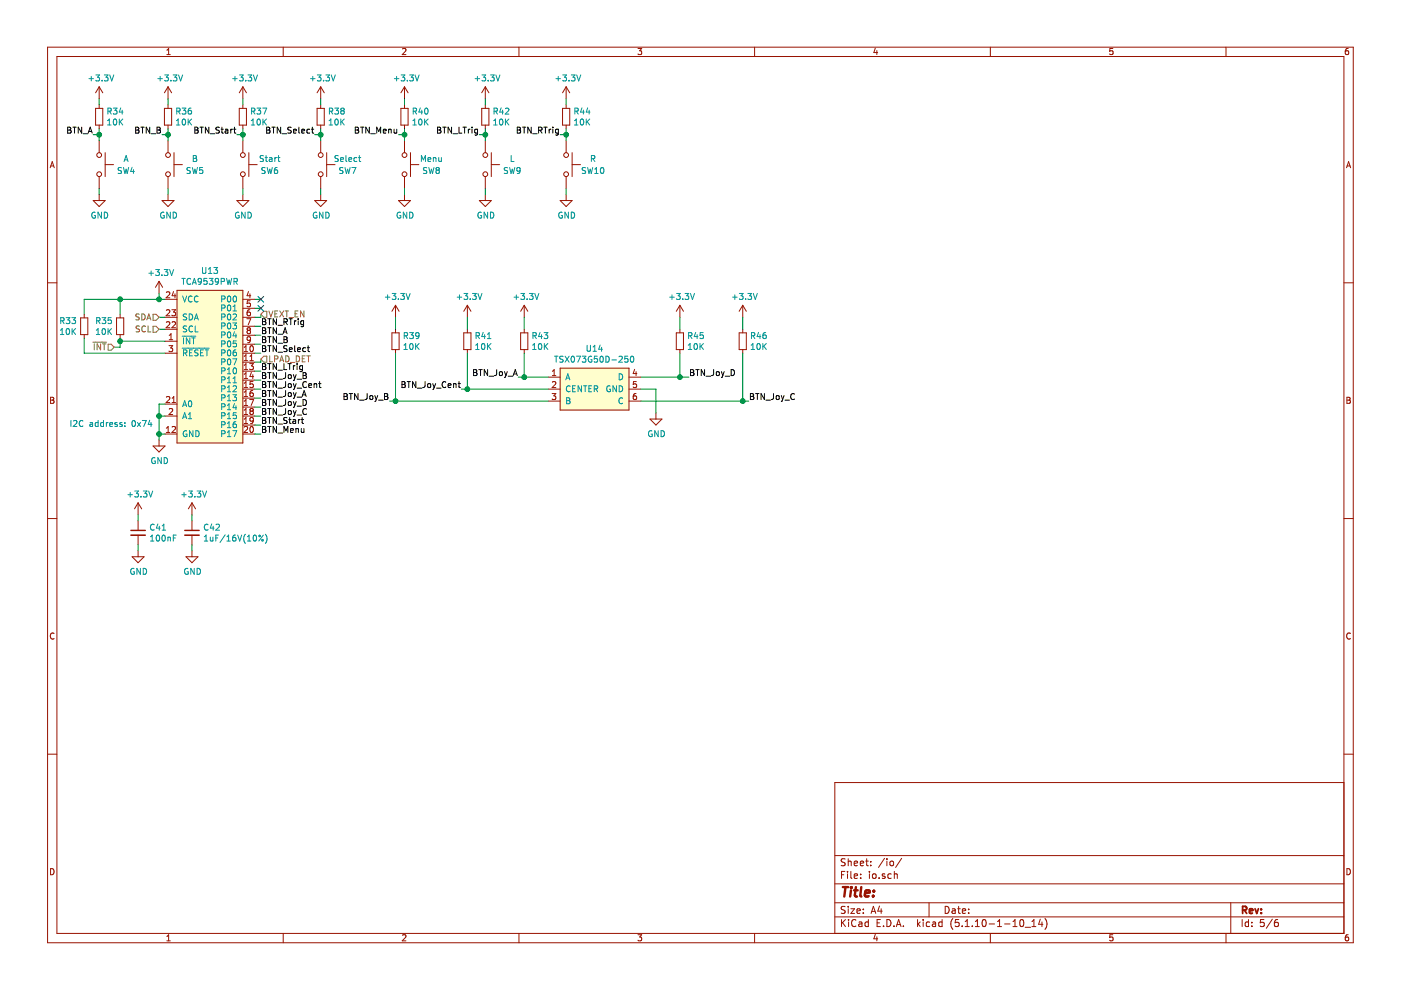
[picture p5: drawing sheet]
EESchema Schematic File Version 4
EELAYER 30 0
EELAYER END
$Descr A4 11693 8268
encoding utf-8
Sheet 5 6
Title ""
Date ""
Rev ""
Comp ""
Comment1 ""
Comment2 ""
Comment3 ""
Comment4 ""
$EndDescr
$Comp
L OOO_2021:TSX073G50D-250 U14
U 1 1
P 4975 3250
F 0 "U14" H 4962 3590 50  0000 C CNN
F 1 "TSX073G50D-250" H 4962 3499 50  0000 C CNN
F 2 "OOO 2021:SW-SMD_TSX073G50D1-250" H 4975 3000 50  0001 C CNN
F 3 "https://datasheet.lcsc.com/lcsc/2008181236_BRIGHT-TSX073G50D-250_C722953.pdf" H 4975 3000 50  0001 C CNN
F 4 "C722953" H 4975 2900 50  0001 C CNN "LCSC"
F 5 "SMD Multi-Directional Switches RoHS" H 4975 3250 50  0001 C CNN "Description"
	1    4975 3250
	1    0    0    -1  
$EndComp
Wire Wire Line
	5350 3250 5475 3250
Wire Wire Line
	5475 3250 5475 3450
$Comp
L power:GND #PWR0138
U 1 1
P 5475 3450
F 0 "#PWR0138" H 5475 3200 50  0001 C CNN
F 1 "GND" H 5480 3277 50  0000 C CNN
F 2 "" H 5475 3450 50  0001 C CNN
F 3 "" H 5475 3450 50  0001 C CNN
	1    5475 3450
	1    0    0    -1  
$EndComp
Wire Wire Line
	2125 2500 2175 2500
Wire Wire Line
	1325 3625 1325 3675
$Comp
L power:GND #PWR0120
U 1 1
P 1325 3675
F 0 "#PWR0120" H 1325 3425 50  0001 C CNN
F 1 "GND" H 1330 3502 50  0000 C CNN
F 2 "" H 1325 3675 50  0001 C CNN
F 3 "" H 1325 3675 50  0001 C CNN
	1    1325 3675
	1    0    0    -1  
$EndComp
Wire Wire Line
	1375 3375 1325 3375
Wire Wire Line
	1325 3375 1325 3475
Connection ~ 1325 3625
Wire Wire Line
	1375 3625 1325 3625
Wire Wire Line
	1375 3475 1325 3475
Connection ~ 1325 3475
Wire Wire Line
	1325 3475 1325 3625
Wire Wire Line
	1375 2500 1325 2500
Wire Wire Line
	1325 2500 1325 2450
$Comp
L power:+3.3V #PWR0119
U 1 1
P 1325 2450
F 0 "#PWR0119" H 1325 2300 50  0001 C CNN
F 1 "+3.3V" H 1340 2623 50  0000 C CNN
F 2 "" H 1325 2450 50  0001 C CNN
F 3 "" H 1325 2450 50  0001 C CNN
	1    1325 2450
	1    0    0    -1  
$EndComp
$Comp
L power:+3.3V #PWR0117
U 1 1
P 1150 4300
F 0 "#PWR0117" H 1150 4150 50  0001 C CNN
F 1 "+3.3V" H 1165 4473 50  0000 C CNN
F 2 "" H 1150 4300 50  0001 C CNN
F 3 "" H 1150 4300 50  0001 C CNN
	1    1150 4300
	1    0    0    -1  
$EndComp
$Comp
L power:+3.3V #PWR0123
U 1 1
P 1600 4300
F 0 "#PWR0123" H 1600 4150 50  0001 C CNN
F 1 "+3.3V" H 1615 4473 50  0000 C CNN
F 2 "" H 1600 4300 50  0001 C CNN
F 3 "" H 1600 4300 50  0001 C CNN
	1    1600 4300
	1    0    0    -1  
$EndComp
Wire Wire Line
	1150 4300 1150 4350
Wire Wire Line
	1600 4300 1600 4350
$Comp
L Device:C_Small C41
U 1 1
P 1150 4450
F 0 "C41" H 1242 4496 50  0000 L CNN
F 1 "100nF" H 1242 4405 50  0000 L CNN
F 2 "Capacitor_SMD:C_0402_1005Metric" H 1150 4450 50  0001 C CNN
F 3 "https://datasheet.lcsc.com/lcsc/1811072013_FH-Guangdong-Fenghua-Advanced-Tech-0402F104M500NT_C1581.pdf" H 1150 4450 50  0001 C CNN
F 4 "100nF ±10% 50V X7R 0402 Multilayer Ceramic Capacitors MLCC - SMD/SMT RoHS" H 1150 4450 50  0001 C CNN "Description"
F 5 "C1581" H 1150 4450 50  0001 C CNN "LCSC"
	1    1150 4450
	1    0    0    -1  
$EndComp
$Comp
L Device:C_Small C42
U 1 1
P 1600 4450
F 0 "C42" H 1692 4496 50  0000 L CNN
F 1 "1uF/16V(10%)" H 1692 4405 50  0000 L CNN
F 2 "Capacitor_SMD:C_0402_1005Metric" H 1600 4450 50  0001 C CNN
F 3 "https://datasheet.lcsc.com/lcsc/1810192023_Samsung-Electro-Mechanics-CL05A105KO5NNNC_C29266.pdf" H 1600 4450 50  0001 C CNN
F 4 "1uF ±10% 16V X5R 0402 Multilayer Ceramic Capacitors MLCC - SMD/SMT RoHS " H 1600 4450 50  0001 C CNN "Description"
F 5 "C29266 " H 1600 4450 50  0001 C CNN "LCSC"
	1    1600 4450
	1    0    0    -1  
$EndComp
Wire Wire Line
	1150 4550 1150 4600
Wire Wire Line
	1600 4550 1600 4600
$Comp
L power:GND #PWR0124
U 1 1
P 1600 4600
F 0 "#PWR0124" H 1600 4350 50  0001 C CNN
F 1 "GND" H 1605 4427 50  0000 C CNN
F 2 "" H 1600 4600 50  0001 C CNN
F 3 "" H 1600 4600 50  0001 C CNN
	1    1600 4600
	1    0    0    -1  
$EndComp
$Comp
L power:GND #PWR0118
U 1 1
P 1150 4600
F 0 "#PWR0118" H 1150 4350 50  0001 C CNN
F 1 "GND" H 1155 4427 50  0000 C CNN
F 2 "" H 1150 4600 50  0001 C CNN
F 3 "" H 1150 4600 50  0001 C CNN
	1    1150 4600
	1    0    0    -1  
$EndComp
Text Label 2175 2875 0    50   ~ 0
BTN_B
Wire Wire Line
	2125 2575 2175 2575
Wire Wire Line
	2175 2650 2125 2650
Text Label 2175 2950 0    50   ~ 0
BTN_Select
Wire Wire Line
	2175 2725 2125 2725
Wire Wire Line
	2175 2800 2125 2800
Text Label 2175 3625 0    50   ~ 0
BTN_Menu
Wire Wire Line
	2175 2875 2125 2875
Wire Wire Line
	1375 2650 1325 2650
Wire Wire Line
	1375 2750 1325 2750
Text HLabel 1325 2650 0    50   Input ~ 0
SDA
Text HLabel 1325 2750 0    50   Input ~ 0
SCL
Text HLabel 950  2900 0    50   Input ~ 0
~INT
Text Label 2175 3100 0    50   ~ 0
BTN_LTrig
Text Label 2175 2725 0    50   ~ 0
BTN_RTrig
Wire Wire Line
	2175 2950 2125 2950
Wire Wire Line
	2125 3025 2175 3025
$Comp
L power:+3.3V #PWR0115
U 1 1
P 825 825
F 0 "#PWR0115" H 825 675 50  0001 C CNN
F 1 "+3.3V" H 840 998 50  0000 C CNN
F 2 "" H 825 825 50  0001 C CNN
F 3 "" H 825 825 50  0001 C CNN
	1    825  825 
	1    0    0    -1  
$EndComp
$Comp
L Device:R_Small R34
U 1 1
P 825 975
F 0 "R34" H 884 1021 50  0000 L CNN
F 1 "10K" H 884 930 50  0000 L CNN
F 2 "Resistor_SMD:R_0402_1005Metric" H 825 975 50  0001 C CNN
F 3 "https://datasheet.lcsc.com/lcsc/1810010117_UNI-ROYAL-Uniroyal-Elec-0402WGF1002TCE_C25744.pdf" H 825 975 50  0001 C CNN
F 4 "10kΩ ±1% 1/16W ±100ppm/℃ 0402 Chip Resistor - Surface Mount RoHS " H 825 975 50  0001 C CNN "Description"
F 5 "C25744" H 825 975 50  0001 C CNN "LCSC"
	1    825  975 
	1    0    0    -1  
$EndComp
Wire Wire Line
	825  825  825  875 
Wire Wire Line
	825  1075 825  1125
Wire Wire Line
	825  1125 775  1125
Text Label 775  1125 2    50   ~ 0
BTN_A
$Comp
L Switch:SW_Push SW4
U 1 1
P 825 1375
F 0 "SW4" V 875 1600 50  0000 C CNN
F 1 "A" V 775 1600 50  0000 C CNN
F 2 "OOO 2021:SW-SMD_4P-L5.1-W5.1-P3.70-LS6.5-TL-2" H 825 1575 50  0001 C CNN
F 3 "https://datasheet.lcsc.com/lcsc/2002271432_XKB-Connectivity-TS-1187A-C-E-B_C318887.pdf" H 825 1575 50  0001 C CNN
F 4 "C318887" H 825 1375 50  0001 C CNN "LCSC"
F 5 "SPST 50mA @ 12VDC Vertical Round Button 260gf SMD Tactile Switches RoHS " H 825 1375 50  0001 C CNN "Description"
	1    825  1375
	0    1    1    0   
$EndComp
Connection ~ 825  1125
$Comp
L power:GND #PWR0116
U 1 1
P 825 1625
F 0 "#PWR0116" H 825 1375 50  0001 C CNN
F 1 "GND" H 830 1452 50  0000 C CNN
F 2 "" H 825 1625 50  0001 C CNN
F 3 "" H 825 1625 50  0001 C CNN
	1    825  1625
	1    0    0    -1  
$EndComp
Wire Wire Line
	825  1575 825  1625
$Comp
L power:+3.3V #PWR0121
U 1 1
P 1400 825
F 0 "#PWR0121" H 1400 675 50  0001 C CNN
F 1 "+3.3V" H 1415 998 50  0000 C CNN
F 2 "" H 1400 825 50  0001 C CNN
F 3 "" H 1400 825 50  0001 C CNN
	1    1400 825 
	1    0    0    -1  
$EndComp
$Comp
L Device:R_Small R36
U 1 1
P 1400 975
F 0 "R36" H 1459 1021 50  0000 L CNN
F 1 "10K" H 1459 930 50  0000 L CNN
F 2 "Resistor_SMD:R_0402_1005Metric" H 1400 975 50  0001 C CNN
F 3 "https://datasheet.lcsc.com/lcsc/1810010117_UNI-ROYAL-Uniroyal-Elec-0402WGF1002TCE_C25744.pdf" H 1400 975 50  0001 C CNN
F 4 "10kΩ ±1% 1/16W ±100ppm/℃ 0402 Chip Resistor - Surface Mount RoHS " H 1400 975 50  0001 C CNN "Description"
F 5 "C25744" H 1400 975 50  0001 C CNN "LCSC"
	1    1400 975 
	1    0    0    -1  
$EndComp
Wire Wire Line
	1400 825  1400 875 
Wire Wire Line
	1400 1075 1400 1125
Wire Wire Line
	1400 1125 1350 1125
Text Label 1350 1125 2    50   ~ 0
BTN_B
$Comp
L Switch:SW_Push SW5
U 1 1
P 1400 1375
F 0 "SW5" V 1450 1600 50  0000 C CNN
F 1 "B" V 1350 1600 50  0000 C CNN
F 2 "OOO 2021:SW-SMD_4P-L5.1-W5.1-P3.70-LS6.5-TL-2" H 1400 1575 50  0001 C CNN
F 3 "https://datasheet.lcsc.com/lcsc/2002271432_XKB-Connectivity-TS-1187A-C-E-B_C318887.pdf" H 1400 1575 50  0001 C CNN
F 4 "C318887" H 1400 1375 50  0001 C CNN "LCSC"
F 5 "SPST 50mA @ 12VDC Vertical Round Button 260gf SMD Tactile Switches RoHS " H 1400 1375 50  0001 C CNN "Description"
	1    1400 1375
	0    1    1    0   
$EndComp
Connection ~ 1400 1125
$Comp
L power:GND #PWR0122
U 1 1
P 1400 1625
F 0 "#PWR0122" H 1400 1375 50  0001 C CNN
F 1 "GND" H 1405 1452 50  0000 C CNN
F 2 "" H 1400 1625 50  0001 C CNN
F 3 "" H 1400 1625 50  0001 C CNN
	1    1400 1625
	1    0    0    -1  
$EndComp
Wire Wire Line
	1400 1575 1400 1625
$Comp
L power:+3.3V #PWR0125
U 1 1
P 2025 825
F 0 "#PWR0125" H 2025 675 50  0001 C CNN
F 1 "+3.3V" H 2040 998 50  0000 C CNN
F 2 "" H 2025 825 50  0001 C CNN
F 3 "" H 2025 825 50  0001 C CNN
	1    2025 825 
	1    0    0    -1  
$EndComp
$Comp
L Device:R_Small R37
U 1 1
P 2025 975
F 0 "R37" H 2084 1021 50  0000 L CNN
F 1 "10K" H 2084 930 50  0000 L CNN
F 2 "Resistor_SMD:R_0402_1005Metric" H 2025 975 50  0001 C CNN
F 3 "https://datasheet.lcsc.com/lcsc/1810010117_UNI-ROYAL-Uniroyal-Elec-0402WGF1002TCE_C25744.pdf" H 2025 975 50  0001 C CNN
F 4 "10kΩ ±1% 1/16W ±100ppm/℃ 0402 Chip Resistor - Surface Mount RoHS " H 2025 975 50  0001 C CNN "Description"
F 5 "C25744" H 2025 975 50  0001 C CNN "LCSC"
	1    2025 975 
	1    0    0    -1  
$EndComp
Wire Wire Line
	2025 825  2025 875 
Wire Wire Line
	2025 1075 2025 1125
Wire Wire Line
	2025 1125 1975 1125
Text Label 1975 1125 2    50   ~ 0
BTN_Start
$Comp
L Switch:SW_Push SW6
U 1 1
P 2025 1375
F 0 "SW6" V 2075 1600 50  0000 C CNN
F 1 "Start" V 1975 1600 50  0000 C CNN
F 2 "OOO 2021:SW-SMD_4P-L5.1-W5.1-P3.70-LS6.5-TL-2" H 2025 1575 50  0001 C CNN
F 3 "https://datasheet.lcsc.com/lcsc/2002271432_XKB-Connectivity-TS-1187A-C-E-B_C318887.pdf" H 2025 1575 50  0001 C CNN
F 4 "C318887" H 2025 1375 50  0001 C CNN "LCSC"
F 5 "SPST 50mA @ 12VDC Vertical Round Button 260gf SMD Tactile Switches RoHS " H 2025 1375 50  0001 C CNN "Description"
	1    2025 1375
	0    1    1    0   
$EndComp
Connection ~ 2025 1125
$Comp
L power:GND #PWR0126
U 1 1
P 2025 1625
F 0 "#PWR0126" H 2025 1375 50  0001 C CNN
F 1 "GND" H 2030 1452 50  0000 C CNN
F 2 "" H 2025 1625 50  0001 C CNN
F 3 "" H 2025 1625 50  0001 C CNN
	1    2025 1625
	1    0    0    -1  
$EndComp
Wire Wire Line
	2025 1575 2025 1625
$Comp
L power:+3.3V #PWR0127
U 1 1
P 2675 825
F 0 "#PWR0127" H 2675 675 50  0001 C CNN
F 1 "+3.3V" H 2690 998 50  0000 C CNN
F 2 "" H 2675 825 50  0001 C CNN
F 3 "" H 2675 825 50  0001 C CNN
	1    2675 825 
	1    0    0    -1  
$EndComp
$Comp
L Device:R_Small R38
U 1 1
P 2675 975
F 0 "R38" H 2734 1021 50  0000 L CNN
F 1 "10K" H 2734 930 50  0000 L CNN
F 2 "Resistor_SMD:R_0402_1005Metric" H 2675 975 50  0001 C CNN
F 3 "https://datasheet.lcsc.com/lcsc/1810010117_UNI-ROYAL-Uniroyal-Elec-0402WGF1002TCE_C25744.pdf" H 2675 975 50  0001 C CNN
F 4 "10kΩ ±1% 1/16W ±100ppm/℃ 0402 Chip Resistor - Surface Mount RoHS " H 2675 975 50  0001 C CNN "Description"
F 5 "C25744" H 2675 975 50  0001 C CNN "LCSC"
	1    2675 975 
	1    0    0    -1  
$EndComp
Wire Wire Line
	2675 825  2675 875 
Wire Wire Line
	2675 1075 2675 1125
Wire Wire Line
	2675 1125 2625 1125
Text Label 2625 1125 2    50   ~ 0
BTN_Select
$Comp
L Switch:SW_Push SW7
U 1 1
P 2675 1375
F 0 "SW7" V 2725 1600 50  0000 C CNN
F 1 "Select" V 2625 1600 50  0000 C CNN
F 2 "OOO 2021:SW-SMD_4P-L5.1-W5.1-P3.70-LS6.5-TL-2" H 2675 1575 50  0001 C CNN
F 3 "https://datasheet.lcsc.com/lcsc/2002271432_XKB-Connectivity-TS-1187A-C-E-B_C318887.pdf" H 2675 1575 50  0001 C CNN
F 4 "C318887" H 2675 1375 50  0001 C CNN "LCSC"
F 5 "SPST 50mA @ 12VDC Vertical Round Button 260gf SMD Tactile Switches RoHS " H 2675 1375 50  0001 C CNN "Description"
	1    2675 1375
	0    1    1    0   
$EndComp
Wire Wire Line
	2675 1175 2675 1125
Connection ~ 2675 1125
$Comp
L power:GND #PWR0128
U 1 1
P 2675 1625
F 0 "#PWR0128" H 2675 1375 50  0001 C CNN
F 1 "GND" H 2680 1452 50  0000 C CNN
F 2 "" H 2675 1625 50  0001 C CNN
F 3 "" H 2675 1625 50  0001 C CNN
	1    2675 1625
	1    0    0    -1  
$EndComp
Wire Wire Line
	2675 1575 2675 1625
$Comp
L power:+3.3V #PWR0130
U 1 1
P 3375 825
F 0 "#PWR0130" H 3375 675 50  0001 C CNN
F 1 "+3.3V" H 3390 998 50  0000 C CNN
F 2 "" H 3375 825 50  0001 C CNN
F 3 "" H 3375 825 50  0001 C CNN
	1    3375 825 
	1    0    0    -1  
$EndComp
$Comp
L Device:R_Small R40
U 1 1
P 3375 975
F 0 "R40" H 3434 1021 50  0000 L CNN
F 1 "10K" H 3434 930 50  0000 L CNN
F 2 "Resistor_SMD:R_0402_1005Metric" H 3375 975 50  0001 C CNN
F 3 "https://datasheet.lcsc.com/lcsc/1810010117_UNI-ROYAL-Uniroyal-Elec-0402WGF1002TCE_C25744.pdf" H 3375 975 50  0001 C CNN
F 4 "10kΩ ±1% 1/16W ±100ppm/℃ 0402 Chip Resistor - Surface Mount RoHS " H 3375 975 50  0001 C CNN "Description"
F 5 "C25744" H 3375 975 50  0001 C CNN "LCSC"
	1    3375 975 
	1    0    0    -1  
$EndComp
Wire Wire Line
	3375 825  3375 875 
Wire Wire Line
	3375 1075 3375 1125
Wire Wire Line
	3375 1125 3325 1125
Text Label 3325 1125 2    50   ~ 0
BTN_Menu
$Comp
L Switch:SW_Push SW8
U 1 1
P 3375 1375
F 0 "SW8" V 3425 1600 50  0000 C CNN
F 1 "Menu" V 3325 1600 50  0000 C CNN
F 2 "OOO 2021:SW-SMD_4P-L5.1-W5.1-P3.70-LS6.5-TL-2" H 3375 1575 50  0001 C CNN
F 3 "https://datasheet.lcsc.com/lcsc/2002271432_XKB-Connectivity-TS-1187A-C-E-B_C318887.pdf" H 3375 1575 50  0001 C CNN
F 4 "C318887" H 3375 1375 50  0001 C CNN "LCSC"
F 5 "SPST 50mA @ 12VDC Vertical Round Button 260gf SMD Tactile Switches RoHS " H 3375 1375 50  0001 C CNN "Description"
	1    3375 1375
	0    1    1    0   
$EndComp
Wire Wire Line
	3375 1175 3375 1125
Connection ~ 3375 1125
$Comp
L power:GND #PWR0131
U 1 1
P 3375 1625
F 0 "#PWR0131" H 3375 1375 50  0001 C CNN
F 1 "GND" H 3380 1452 50  0000 C CNN
F 2 "" H 3375 1625 50  0001 C CNN
F 3 "" H 3375 1625 50  0001 C CNN
	1    3375 1625
	1    0    0    -1  
$EndComp
Wire Wire Line
	3375 1575 3375 1625
$Comp
L power:+3.3V #PWR0133
U 1 1
P 4050 825
F 0 "#PWR0133" H 4050 675 50  0001 C CNN
F 1 "+3.3V" H 4065 998 50  0000 C CNN
F 2 "" H 4050 825 50  0001 C CNN
F 3 "" H 4050 825 50  0001 C CNN
	1    4050 825 
	1    0    0    -1  
$EndComp
$Comp
L Device:R_Small R42
U 1 1
P 4050 975
F 0 "R42" H 4109 1021 50  0000 L CNN
F 1 "10K" H 4109 930 50  0000 L CNN
F 2 "Resistor_SMD:R_0402_1005Metric" H 4050 975 50  0001 C CNN
F 3 "https://datasheet.lcsc.com/lcsc/1810010117_UNI-ROYAL-Uniroyal-Elec-0402WGF1002TCE_C25744.pdf" H 4050 975 50  0001 C CNN
F 4 "10kΩ ±1% 1/16W ±100ppm/℃ 0402 Chip Resistor - Surface Mount RoHS " H 4050 975 50  0001 C CNN "Description"
F 5 "C25744" H 4050 975 50  0001 C CNN "LCSC"
	1    4050 975 
	1    0    0    -1  
$EndComp
Wire Wire Line
	4050 825  4050 875 
Wire Wire Line
	4050 1075 4050 1125
Wire Wire Line
	4050 1125 4000 1125
Text Label 4000 1125 2    50   ~ 0
BTN_LTrig
$Comp
L Switch:SW_Push SW9
U 1 1
P 4050 1375
F 0 "SW9" V 4100 1600 50  0000 C CNN
F 1 "L" V 4000 1600 50  0000 C CNN
F 2 "OOO 2021:KEY-TH_4P-L7.5-W6.8-P4.50-LS7.2" H 4050 1575 50  0001 C CNN
F 3 "https://datasheet.lcsc.com/szlcsc/1912111437_XUNPU-TS-1002N-07526_C455134.pdf" H 4050 1575 50  0001 C CNN
F 4 "C455134" H 4050 1375 50  0001 C CNN "LCSC"
F 5 "SPST 50mA @ 12VDC Side operation Round Button 260gf Through Hole,6x7.5x7.5mm Tactile Switches RoHS " H 4050 1375 50  0001 C CNN "Description"
F 6 "Switch must be facing backward" V 4050 1375 50  0001 C CNN "Note"
	1    4050 1375
	0    1    1    0   
$EndComp
Wire Wire Line
	4050 1175 4050 1125
Connection ~ 4050 1125
$Comp
L power:GND #PWR0134
U 1 1
P 4050 1625
F 0 "#PWR0134" H 4050 1375 50  0001 C CNN
F 1 "GND" H 4055 1452 50  0000 C CNN
F 2 "" H 4050 1625 50  0001 C CNN
F 3 "" H 4050 1625 50  0001 C CNN
	1    4050 1625
	1    0    0    -1  
$EndComp
Wire Wire Line
	4050 1575 4050 1625
$Comp
L power:+3.3V #PWR0136
U 1 1
P 4725 825
F 0 "#PWR0136" H 4725 675 50  0001 C CNN
F 1 "+3.3V" H 4740 998 50  0000 C CNN
F 2 "" H 4725 825 50  0001 C CNN
F 3 "" H 4725 825 50  0001 C CNN
	1    4725 825 
	1    0    0    -1  
$EndComp
$Comp
L Device:R_Small R44
U 1 1
P 4725 975
F 0 "R44" H 4784 1021 50  0000 L CNN
F 1 "10K" H 4784 930 50  0000 L CNN
F 2 "Resistor_SMD:R_0402_1005Metric" H 4725 975 50  0001 C CNN
F 3 "https://datasheet.lcsc.com/lcsc/1810010117_UNI-ROYAL-Uniroyal-Elec-0402WGF1002TCE_C25744.pdf" H 4725 975 50  0001 C CNN
F 4 "10kΩ ±1% 1/16W ±100ppm/℃ 0402 Chip Resistor - Surface Mount RoHS " H 4725 975 50  0001 C CNN "Description"
F 5 "C25744" H 4725 975 50  0001 C CNN "LCSC"
	1    4725 975 
	1    0    0    -1  
$EndComp
Wire Wire Line
	4725 825  4725 875 
Wire Wire Line
	4725 1075 4725 1125
Wire Wire Line
	4725 1125 4675 1125
Text Label 4675 1125 2    50   ~ 0
BTN_RTrig
$Comp
L Switch:SW_Push SW10
U 1 1
P 4725 1375
F 0 "SW10" V 4775 1600 50  0000 C CNN
F 1 "R" V 4675 1600 50  0000 C CNN
F 2 "OOO 2021:KEY-TH_4P-L7.5-W6.8-P4.50-LS7.2" H 4725 1575 50  0001 C CNN
F 3 "https://datasheet.lcsc.com/szlcsc/1912111437_XUNPU-TS-1002N-07526_C455134.pdf" H 4725 1575 50  0001 C CNN
F 4 "C455134" H 4725 1375 50  0001 C CNN "LCSC"
F 5 "SPST 50mA @ 12VDC Side operation Round Button 260gf Through Hole,6x7.5x7.5mm Tactile Switches RoHS " H 4725 1375 50  0001 C CNN "Description"
F 6 "Switch must be facing backward" H 4725 1375 50  0001 C CNN "Note"
	1    4725 1375
	0    1    1    0   
$EndComp
Wire Wire Line
	4725 1175 4725 1125
Connection ~ 4725 1125
$Comp
L power:GND #PWR0137
U 1 1
P 4725 1625
F 0 "#PWR0137" H 4725 1375 50  0001 C CNN
F 1 "GND" H 4730 1452 50  0000 C CNN
F 2 "" H 4725 1625 50  0001 C CNN
F 3 "" H 4725 1625 50  0001 C CNN
	1    4725 1625
	1    0    0    -1  
$EndComp
Wire Wire Line
	4725 1575 4725 1625
Wire Wire Line
	2175 3100 2125 3100
Text Label 2175 3325 0    50   ~ 0
BTN_Joy_A
$Comp
L Device:R_Small R43
U 1 1
P 4375 2850
F 0 "R43" H 4434 2896 50  0000 L CNN
F 1 "10K" H 4434 2805 50  0000 L CNN
F 2 "Resistor_SMD:R_0402_1005Metric" H 4375 2850 50  0001 C CNN
F 3 "https://datasheet.lcsc.com/lcsc/1810010117_UNI-ROYAL-Uniroyal-Elec-0402WGF1002TCE_C25744.pdf" H 4375 2850 50  0001 C CNN
F 4 "10kΩ ±1% 1/16W ±100ppm/℃ 0402 Chip Resistor - Surface Mount RoHS " H 4375 2850 50  0001 C CNN "Description"
F 5 "C25744" H 4375 2850 50  0001 C CNN "LCSC"
	1    4375 2850
	1    0    0    -1  
$EndComp
Wire Wire Line
	4375 2950 4375 3150
Wire Wire Line
	4375 3150 4575 3150
$Comp
L power:+3.3V #PWR0135
U 1 1
P 4375 2650
F 0 "#PWR0135" H 4375 2500 50  0001 C CNN
F 1 "+3.3V" H 4390 2823 50  0000 C CNN
F 2 "" H 4375 2650 50  0001 C CNN
F 3 "" H 4375 2650 50  0001 C CNN
	1    4375 2650
	1    0    0    -1  
$EndComp
Wire Wire Line
	4375 2650 4375 2750
$Comp
L Device:R_Small R41
U 1 1
P 3900 2850
F 0 "R41" H 3959 2896 50  0000 L CNN
F 1 "10K" H 3959 2805 50  0000 L CNN
F 2 "Resistor_SMD:R_0402_1005Metric" H 3900 2850 50  0001 C CNN
F 3 "https://datasheet.lcsc.com/lcsc/1810010117_UNI-ROYAL-Uniroyal-Elec-0402WGF1002TCE_C25744.pdf" H 3900 2850 50  0001 C CNN
F 4 "10kΩ ±1% 1/16W ±100ppm/℃ 0402 Chip Resistor - Surface Mount RoHS " H 3900 2850 50  0001 C CNN "Description"
F 5 "C25744" H 3900 2850 50  0001 C CNN "LCSC"
	1    3900 2850
	1    0    0    -1  
$EndComp
$Comp
L Device:R_Small R39
U 1 1
P 3300 2850
F 0 "R39" H 3359 2896 50  0000 L CNN
F 1 "10K" H 3359 2805 50  0000 L CNN
F 2 "Resistor_SMD:R_0402_1005Metric" H 3300 2850 50  0001 C CNN
F 3 "https://datasheet.lcsc.com/lcsc/1810010117_UNI-ROYAL-Uniroyal-Elec-0402WGF1002TCE_C25744.pdf" H 3300 2850 50  0001 C CNN
F 4 "10kΩ ±1% 1/16W ±100ppm/℃ 0402 Chip Resistor - Surface Mount RoHS " H 3300 2850 50  0001 C CNN "Description"
F 5 "C25744" H 3300 2850 50  0001 C CNN "LCSC"
	1    3300 2850
	1    0    0    -1  
$EndComp
Wire Wire Line
	3900 2950 3900 3250
Wire Wire Line
	3300 2950 3300 3350
$Comp
L power:+3.3V #PWR0132
U 1 1
P 3900 2650
F 0 "#PWR0132" H 3900 2500 50  0001 C CNN
F 1 "+3.3V" H 3915 2823 50  0000 C CNN
F 2 "" H 3900 2650 50  0001 C CNN
F 3 "" H 3900 2650 50  0001 C CNN
	1    3900 2650
	1    0    0    -1  
$EndComp
$Comp
L power:+3.3V #PWR0129
U 1 1
P 3300 2650
F 0 "#PWR0129" H 3300 2500 50  0001 C CNN
F 1 "+3.3V" H 3315 2823 50  0000 C CNN
F 2 "" H 3300 2650 50  0001 C CNN
F 3 "" H 3300 2650 50  0001 C CNN
	1    3300 2650
	1    0    0    -1  
$EndComp
Wire Wire Line
	3300 2650 3300 2750
Wire Wire Line
	3900 2750 3900 2650
Text Label 4325 3150 2    50   ~ 0
BTN_Joy_A
Wire Wire Line
	3900 3250 4575 3250
Text Label 3850 3250 2    50   ~ 0
BTN_Joy_Cent
Wire Wire Line
	3300 3350 4575 3350
Text Label 3250 3350 2    50   ~ 0
BTN_Joy_B
Wire Wire Line
	3850 3250 3900 3250
Connection ~ 3900 3250
Wire Wire Line
	3250 3350 3300 3350
Connection ~ 3300 3350
Wire Wire Line
	4325 3150 4375 3150
Connection ~ 4375 3150
$Comp
L Device:R_Small R45
U 1 1
P 5675 2850
F 0 "R45" H 5734 2896 50  0000 L CNN
F 1 "10K" H 5734 2805 50  0000 L CNN
F 2 "Resistor_SMD:R_0402_1005Metric" H 5675 2850 50  0001 C CNN
F 3 "https://datasheet.lcsc.com/lcsc/1810010117_UNI-ROYAL-Uniroyal-Elec-0402WGF1002TCE_C25744.pdf" H 5675 2850 50  0001 C CNN
F 4 "10kΩ ±1% 1/16W ±100ppm/℃ 0402 Chip Resistor - Surface Mount RoHS " H 5675 2850 50  0001 C CNN "Description"
F 5 "C25744" H 5675 2850 50  0001 C CNN "LCSC"
	1    5675 2850
	1    0    0    -1  
$EndComp
Wire Wire Line
	5675 2950 5675 3150
$Comp
L power:+3.3V #PWR0139
U 1 1
P 5675 2650
F 0 "#PWR0139" H 5675 2500 50  0001 C CNN
F 1 "+3.3V" H 5690 2823 50  0000 C CNN
F 2 "" H 5675 2650 50  0001 C CNN
F 3 "" H 5675 2650 50  0001 C CNN
	1    5675 2650
	1    0    0    -1  
$EndComp
Wire Wire Line
	5675 2650 5675 2750
Text Label 5750 3150 0    50   ~ 0
BTN_Joy_D
Wire Wire Line
	5350 3150 5675 3150
Wire Wire Line
	5675 3150 5750 3150
Connection ~ 5675 3150
Wire Wire Line
	5350 3350 6200 3350
Wire Wire Line
	6200 3350 6200 2950
$Comp
L Device:R_Small R46
U 1 1
P 6200 2850
F 0 "R46" H 6259 2896 50  0000 L CNN
F 1 "10K" H 6259 2805 50  0000 L CNN
F 2 "Resistor_SMD:R_0402_1005Metric" H 6200 2850 50  0001 C CNN
F 3 "https://datasheet.lcsc.com/lcsc/1810010117_UNI-ROYAL-Uniroyal-Elec-0402WGF1002TCE_C25744.pdf" H 6200 2850 50  0001 C CNN
F 4 "10kΩ ±1% 1/16W ±100ppm/℃ 0402 Chip Resistor - Surface Mount RoHS " H 6200 2850 50  0001 C CNN "Description"
F 5 "C25744" H 6200 2850 50  0001 C CNN "LCSC"
	1    6200 2850
	1    0    0    -1  
$EndComp
Text Label 6250 3350 0    50   ~ 0
BTN_Joy_C
Wire Wire Line
	6250 3350 6200 3350
Connection ~ 6200 3350
$Comp
L power:+3.3V #PWR0140
U 1 1
P 6200 2650
F 0 "#PWR0140" H 6200 2500 50  0001 C CNN
F 1 "+3.3V" H 6215 2823 50  0000 C CNN
F 2 "" H 6200 2650 50  0001 C CNN
F 3 "" H 6200 2650 50  0001 C CNN
	1    6200 2650
	1    0    0    -1  
$EndComp
Wire Wire Line
	6200 2650 6200 2750
Text Label 2175 3175 0    50   ~ 0
BTN_Joy_B
Text Label 2175 3250 0    50   ~ 0
BTN_Joy_Cent
Text Label 2175 3400 0    50   ~ 0
BTN_Joy_D
Text Label 2175 3475 0    50   ~ 0
BTN_Joy_C
Wire Wire Line
	2125 3175 2175 3175
Wire Wire Line
	2125 3250 2175 3250
Wire Wire Line
	2125 3325 2175 3325
Wire Wire Line
	2125 3400 2175 3400
Wire Wire Line
	2125 3475 2175 3475
Wire Wire Line
	2125 3550 2175 3550
Text Notes 575  3575 0    50   ~ 0
I2C address: 0x74
Wire Wire Line
	2025 1125 2025 1175
Wire Wire Line
	1400 1125 1400 1175
Wire Wire Line
	825  1125 825  1175
Text Label 2175 2800 0    50   ~ 0
BTN_A
$Comp
L OOO_2021:TCA9539PWR U13
U 1 1
P 1750 3075
F 0 "U13" H 1750 3890 50  0000 C CNN
F 1 "TCA9539PWR" H 1750 3799 50  0000 C CNN
F 2 "Package_SO:TSSOP-24_4.4x7.8mm_P0.65mm" H 1475 2375 50  0001 L CNN
F 3 "https://datasheet.lcsc.com/lcsc/1809192236_Texas-Instruments-TCA9539PWR_C131972.pdf" H 1675 3825 50  0001 C CNN
F 4 "C131972" H 1475 2300 50  0001 L CNN "LCSC"
F 5 "16 POR I?C, SMBus 400kHz TSSOP-24 Interface - I/O Expanders ROHS" H 1750 3799 50  0001 C CNN "Description"
	1    1750 3075
	1    0    0    -1  
$EndComp
$Comp
L Device:R_Small R33
U 1 1
P 700 2725
F 0 "R33" H 759 2771 50  0000 L CNN
F 1 "10K" H 759 2680 50  0000 L CNN
F 2 "Resistor_SMD:R_0402_1005Metric" H 700 2725 50  0001 C CNN
F 3 "https://datasheet.lcsc.com/lcsc/1810010117_UNI-ROYAL-Uniroyal-Elec-0402WGF1002TCE_C25744.pdf" H 700 2725 50  0001 C CNN
F 4 "10kΩ ±1% 1/16W ±100ppm/℃ 0402 Chip Resistor - Surface Mount RoHS " H 700 2725 50  0001 C CNN "Description"
F 5 "C25744" H 700 2725 50  0001 C CNN "LCSC"
	1    700  2725
	-1   0    0    -1  
$EndComp
Wire Wire Line
	700  2500 700  2625
Connection ~ 1325 2500
Wire Wire Line
	700  2825 700  2950
Wire Wire Line
	700  2950 1375 2950
Wire Wire Line
	700  2500 1000 2500
$Comp
L Device:R_Small R35
U 1 1
P 1000 2725
F 0 "R35" H 1059 2771 50  0000 L CNN
F 1 "10K" H 1059 2680 50  0000 L CNN
F 2 "Resistor_SMD:R_0402_1005Metric" H 1000 2725 50  0001 C CNN
F 3 "https://datasheet.lcsc.com/lcsc/1810010117_UNI-ROYAL-Uniroyal-Elec-0402WGF1002TCE_C25744.pdf" H 1000 2725 50  0001 C CNN
F 4 "10kΩ ±1% 1/16W ±100ppm/℃ 0402 Chip Resistor - Surface Mount RoHS " H 1000 2725 50  0001 C CNN "Description"
F 5 "C25744" H 1000 2725 50  0001 C CNN "LCSC"
	1    1000 2725
	-1   0    0    -1  
$EndComp
Wire Wire Line
	1000 2500 1000 2625
Connection ~ 1000 2500
Wire Wire Line
	1000 2500 1325 2500
Wire Wire Line
	1000 2825 1000 2850
Wire Wire Line
	1000 2850 1375 2850
Wire Wire Line
	1000 2850 1000 2900
Wire Wire Line
	1000 2900 950  2900
Connection ~ 1000 2850
Text HLabel 2175 3000 2    50   Input ~ 0
LPAD_DET
Text HLabel 2175 2625 2    50   Input ~ 0
VEXT_EN
Wire Wire Line
	2175 3625 2125 3625
Text Label 2175 3550 0    50   ~ 0
BTN_Start
Wire Wire Line
	2175 3025 2175 3000
Wire Wire Line
	2175 2625 2175 2650
NoConn ~ 2175 2575
NoConn ~ 2175 2500
$EndSCHEMATC
